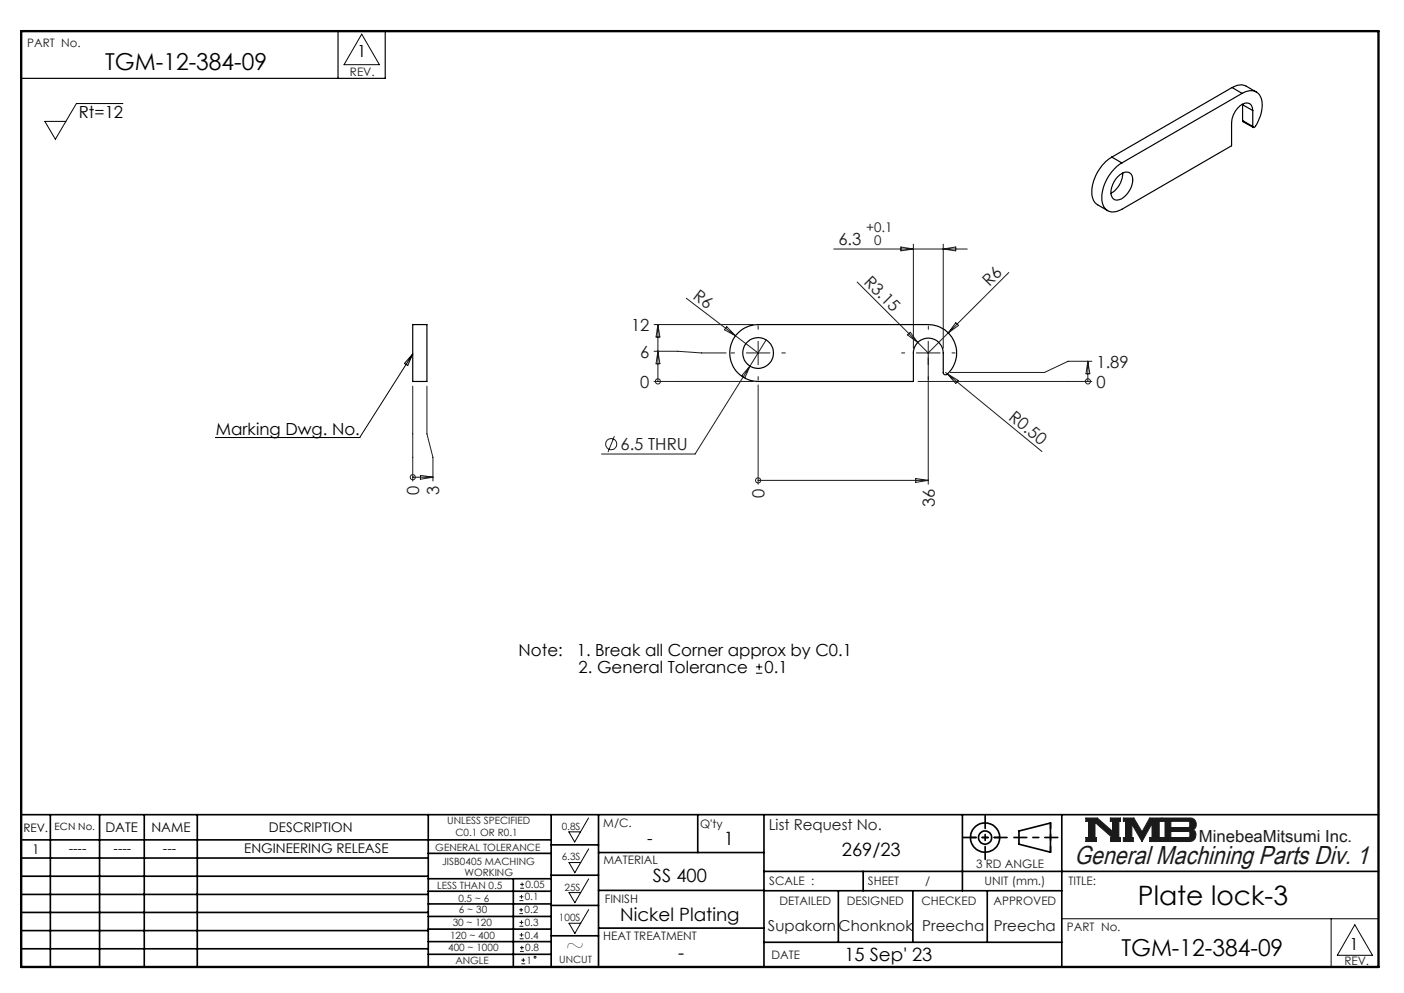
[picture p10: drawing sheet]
<svg xmlns="http://www.w3.org/2000/svg" width="297mm" height="210mm" viewBox="0 0 297 210" stroke-linecap="round" stroke-linejoin="round" font-family="sans-serif">
<g fill="none" stroke="#000" stroke-width=".35">
<path d="M4.5 172.3h287.1M4.5 177.6h112.1M10.7 172.3v32.2M21.1 172.3v32.2M30.5 172.3v32.2M41.7 172.3v32.2M90.6 172.3v32.2M116.6 172.3v32.2M116.6 178.7h10M126.6 172.3v32.2M147.6 172.3v8M161.6 172.3v32.2"/>
<path d="M203.6 172.3v16.1M215.5 175.7l6.7-1.6v6.1l-6.7-1.7zM224.6 172.3v32.2M4.5 185.3h86.1M4.5 181.5h86.1M4.5 189.2h86.1M4.5 193h86.1M4.5 196.8h86.1M90.6 199.1h26M90.6 193.8h26M90.6 188.5h26M90.6 191.2h26"/>
<path d="M90.6 180.5h26M90.6 185.8h26M90.6 196.5h26M108.6 185.8v18.5M116.6 185.1h10M116.6 191.5h10M116.6 197.9h10M126.6 196.3h35M126.6 188.3h35M126.6 180.3h35M161.6 184.3h130M161.6 199.3h63"/>
<path d="M161.6 188.4h63M177.3 188.4v10.9M182.6 184.3v4.1M193.1 188.4v10.9M208.8 188.4v10.9M4.5 200.7h86.1M90.6 201.8h26"/>
<circle cx="208.4" cy="177.1" r="3.1"/>
<circle cx="208.4" cy="177.1" r="1.4"/>
</g>
<path d="M229.7 173h2.4l3.2 2.8v-2.1h-.4v-.7h2.1v.7h-.3v3.4h.3v.9h-2.1v-.8h.4l-3.7-3.3v3.3h.4v.8h-2.3v-.9h.6v-3.4h-.6zM237.6 173h2.3l1.7 2.9 1.6-2.9h2.5v.7h-.5v3.4h.5v.9h-2.5v-.9h.5v-2.9l-2.1 3.8-2.2-3.7v2.9h.3v.8h-2.1v-.9h.5v-3.4h-.5zM245.9 173h5.9a1.35 1.35 0 0 1 1.2 1.1 1.35 1.35 0 0 1-.6 1.4 1.35 1.35 0 0 1 .5 1.5 1.35 1.35 0 0 1-1.2 1h-5.8v-.9h.6v-3.4h-.6zM247.7 173.7h3.7l.3 .2v.9l-.3 .2h-3.7zM247.7 175.9h3.8l.2 .1v.8l-.3 .3h-3.7z" fill="none" stroke="#191924" stroke-width=".21"/>
<path d="M76.5 7.2l3.8 6.5h-7.5zM120.3 175.9h2.5l-1.2 2.2zM124.5 173l-1.7 2.9M124.5 179.5l-1.7 2.9M120.4 182.4h2.4l-1.2 2.2zM120.4 188.8h2.4l-1.2 2.1zM120.4 195.3h2.4l-1.2 2.1zM124.5 185.9l-1.7 2.9M124.5 192.4l-1.7 2.9M224.6 194.3h67M281.6 194.3v10.2M286.6 195.6l3.7 6.4h-7.4z" fill="none" stroke="#000" stroke-width=".21"/>
<path d="M4.5 6.6h287.1" fill="none" stroke="#000" stroke-width=".21" stroke-dasharray="6.3 1.3 1.3 1.3" stroke-dashoffset="1.9"/>
<path d="M71.5 6.6v10M81.5 6.6v10h-77" fill="none" stroke="#000" stroke-width=".25"/>
<path d="M205.3 177.1h6.2M222.2 174v6.2" fill="none" stroke="#000" stroke-width=".35" stroke-dasharray="15.2 1.3 1.3 1.3" stroke-dashoffset="14.1"/>
<path d="M203.8 177.1h9.2M208.4 172.5v9.2M214.5 177.1h9.3" fill="none" stroke="#000" stroke-width=".35" stroke-dasharray="15.2 1.3 1.3 1.3" stroke-dashoffset="12.5"/>
<path d="M4.5 6.6h287.1v197.9h-287.1z" fill="none" stroke="#000" stroke-width=".5"/>
<path d="M229.7 173v.7h.6v3.4h-.6v.9h2.3v-.8h-.4v-3.3l3.7 3.3h-.4v.8h2.1v-.9h-.3v-3.4h.3v-.7h-2.1v.7h.4v2.1l-3.2-2.8zM237.6 173v.7h.5v3.4h-.5v.9h2.1v-.8h-.3v-2.9l2.2 3.7 2.1-3.8v2.9h-.5v.9h2.5v-.9h-.5v-3.4h.5v-.7h-2.5l-1.6 2.9-1.7-2.9zM247.7 175.9h3.8l.2 .1v.8l-.3 .3h-3.7zM245.9 173v.7h.6v3.4h-.6v.9l6.2-.1 .6-.5 .3-.6-.1-.8-.5-.5a1.34 1.34 0 0 0 .6-1.4 1.34 1.34 0 0 0-1.2-1.1zM247.7 173.7h3.7l.3 .2v.9l-.2 .2h-3.8z" fill-rule="evenodd" fill="#191924"/>
<g fill="none" stroke="#191924" stroke-width=".21">
<path d="M176.4 52.7h28.2M190.6 52.2l2.6 .5-2.6 .3zM193.2 51.6v22.1M199.5 51.6v22.1M199.5 52.7l2.7-.5v.8zM213.4 57.6l-17 17-15.1-15M138.4 74.3h5l5 .3h5.2M138.4 68.6h20.9M139.2 68.6v12.1M139.2 74.3l.4 2.6h-.8zM139.2 68.6l.4 2.7h-.8zM145.2 63.1l10.4 7.9"/>
<path d="M153.7 69.1l1.9 1.9-2.4-1.3zM155.6 71l4.8 3.6M157.9 74.6h5M158.6 77.4l-11.6 18.6h-19.8M158.6 77.4l-1 2.5-.7-.5zM160.4 72.2v4.9M162.1 71.9l-3.5 5.5M192.5 70.3l1.6 2.1-2.1-1.6zM193.9 74.6h5M196.4 72.2v30.2M200 78.8l.4 .3M200.4 79.1l20 16.4"/>
<path d="M200.4 79.1l2.3 1.4-.5 .6zM202.2 68.3l.6 .5-2.2 1.6zM230.1 76.4v4.3M230.1 76.4l.4 2.6h-.8zM231 76.4h-5l-5.1 2.4h-19.9M87.3 81.7v20M90.3 81.7v10l1.3 5v5M130 92.2l-1.4 3.4M138.4 80.7h20.9M139.2 80.7h.1M160.4 81.4v21M194.2 80.7h36.8"/>
<path d="M230.1 80.7h.1M87.3 100.9h.1M87.3 100.9h4.3M88.9 100.5l2.7 .4-2.7 .4zM160.4 101.6h.1M160.4 101.6h36M193.7 101.2l2.7 .4-2.7 .4zM109.9 193.2h.7M109.9 192.4h.7M109.9 195.9h.8M109.9 195.1h.8M109.9 190.5h.8"/>
<path d="M109.9 189.6h.8M109.9 198.5h.8M109.9 197.7h.8M110 187.8h.8M110 187h.8M110.2 192v.8M110.3 189.3v.8M110.3 194.7v.8M110.3 197.3v.8M110.5 186.6v.9M110 201.2h.8M110 200.4h.8"/>
<path d="M110.3 203.8h.8M110.3 203.1h.8M110.4 200v.8M110.7 202.6v.8"/>
<circle cx="129.3" cy="93.9" r="1.18"/>
<circle cx="139.2" cy="80.6" r=".55"/>
<circle cx="230.1" cy="80.6" r=".54"/>
<circle cx="87.3" cy="100.9" r=".55"/>
<circle cx="160.4" cy="101.6" r=".54"/>
<circle cx="113.2" cy="202.4" r=".21"/>
</g>
<path d="M26 21.9h-9.8l-4.5 7.5-2.2-3.7h4.4M87.3 74.9l-11.2 17.6h-30.5M87.3 74.9l-1 2.4-.8-.4zM159.9 142.4h1.4M159.9 141h1.4M160.6 140.4v1.3" fill="none" stroke="#000" stroke-width=".21"/>
<path d="M155.4 74.6h-.8M160.4 69.6v-.7M160.4 79.6v.8M165.4 74.6h.7M191.4 74.6h-.7M196.4 69.6v-.6M196.4 79.6v.7M201.4 74.6h.6" fill="none" stroke="#191924" stroke-width=".21" stroke-dasharray="15.2 1.3 1.3 1.3"/>
<g fill="none" stroke="#000" stroke-width=".25">
<path d="M260.6 18.5a3.2 3.2 0 0 1 3-.3l2.1 1.3M260.6 18.5l2.1 1.2M260.6 18.5l-25.4 14.7M262.7 19.7a2.57 2.57 0 0 1 3.9 .6 6.8 6.8 0 0 1-1 6.4l-.4 .3-.2-.3M262.7 19.7l-25.4 14.8M235.2 33.2a8.8 8.8 0 0 0-4.1 8.6l.7 1.2 2.5 1.5M235.2 33.2l2.1 1.3M236.4 37.4a2.06 2.06 0 0 1 2.8-.7 3.7 3.7 0 0 1-.9 4.5 2.17 2.17 0 0 1-2.8 .8 3.1 3.1 0 0 1 .2-3.6zM237.5 36.6a5 5 0 0 1-2.5 4.3M262.9 25.5l.1 .2 2.1 1.2M262.9 22.1l2.1 1.3M262.9 22v3.5"/>
<path d="M262.9 25.5l2.1 1.2M265 23.4a1.42 1.42 0 0 0-.8-1.5 1.42 1.42 0 0 0-1.7 .3l-.4 .4a4.9 4.9 0 0 0-1.6 3.4v4.8l-23.2 13.5a2.7 2.7 0 0 1-3.5-.2 5.7 5.7 0 0 1 .1-5.8l.2-.4a9.2 9.2 0 0 1 3.2-3.4M265 23.4v3.3M87.3 68.6h3v12.1h-3zM155.9 70.7a6 6 0 0 1 4.5-2.1h36a6 6 0 0 1 5.6 4 6 6 0 0 1-1.9 6.7l-.4-.1-.2-.3v-4.3a3.2 3.2 0 0 0-3.1-3.1 3.2 3.2 0 0 0-3.2 3.1v6.1h-32.8a6 6 0 0 1-5.5-3.6 6 6 0 0 1 1-6.4z"/>
<circle cx="160.4" cy="74.7" r="3.3"/>
</g>
<text font-size="5.6" x="240.7" y="191.4">Plate lock-3</text>
<text font-size="5.5" fill="#191924" x="227.3" y="182.7">General Machining Parts Div. 1</text>
<g font-size="4.9">
<text x="22.2" y="14.8">TGM-12-384-09</text>
<text x="119.6" y="201.6">~</text>
<text x="237.2" y="202.1">TGM-12-384-09</text>
</g>
<g font-size="3.9">
<text x="153.1" y="178.6">1</text>
<text x="178.1" y="181">269/23</text>
<text x="138.1" y="186.5">SS 400</text>
<text x="131.2" y="194.7">Nickel Plating</text>
<text x="143.5" y="202.9">-</text>
<text x="178.6" y="203.3">15 Sep' 23</text>
</g>
<g font-size="3.5">
<text x="75.6" y="12.1">1</text>
<text x="16.7" y="24.9">Rt=12</text>
<text x="45.7" y="92">Marking Dwg. No.</text>
<text x="109.7" y="138.8">Note:</text>
<text x="122" y="138.8">1. Break all Corner approx by C0.1</text>
<text x="122.4" y="142.3">2. General Tolerance</text>
<text x="161.8" y="142.3">0.1</text>
<text x="136.9" y="178.6">-</text>
<text x="285.5" y="200.9">1</text>
</g>
<g font-size="3.5" fill="#191924">
<text x="177.4" y="51.9">6.3</text>
<text x="182.6" y="59.8" transform="rotate(45 182.6 59.8)">R3.15</text>
<text x="146.4" y="63" transform="rotate(37 146.4 63)">R6</text>
<text x="209.3" y="60.7" transform="rotate(-45 209.3 60.7)">R6</text>
<text x="133.5" y="70">12</text>
<text x="135.5" y="75.6">6</text>
<text x="231.9" y="77.7">1.89</text>
<text x="135.5" y="82">0</text>
<text x="231.9" y="82">0</text>
<text x="213.2" y="88.6" transform="rotate(39 213.2 88.6)">R0.50</text>
<text x="131.3" y="95.2">6.5 THRU</text>
<text x="88.7" y="104.7" transform="rotate(-90 88.7 104.7)">0</text>
<text x="92.9" y="104.7" transform="rotate(-90 92.9 104.7)">3</text>
<text x="161.7" y="105.3" transform="rotate(-90 161.7 105.3)">0</text>
<text x="197.7" y="107.3" transform="rotate(-90 197.7 107.3)">36</text>
<text x="253.6" y="178.1">MinebeaMitsumi Inc.</text>
</g>
<g font-size="3.2" fill="#191924">
<text x="162.6" y="175.5">List Request No.</text>
<text x="162.4" y="196.8">Supakorn</text>
<text x="177.4" y="196.8">Chonknok</text>
<text x="195.1" y="196.8">Preecha</text>
<text x="210.2" y="196.8">Preecha</text>
</g>
<g font-size="2.8" fill="#191924">
<text x="183.2" y="49">+0.1</text>
<text x="184.9" y="51.9">0</text>
</g>
<g font-size="2.8">
<text x="22.3" y="175.9">DATE</text>
<text x="32" y="175.9">NAME</text>
<text x="56.9" y="175.9">DESCRIPTION</text>
<text x="6.8" y="180.6">1</text>
<text x="14.5" y="180.3">----</text>
<text x="24" y="180.3">----</text>
<text x="34.5" y="180.3">---</text>
<text x="51.7" y="180.3">ENGINEERING RELEASE</text>
</g>
<g font-size="2.5" fill="#191924">
<text x="5.7" y="9.8">PART No.</text>
<text x="74" y="16">REV.</text>
<text x="127.6" y="174.8">M/C.</text>
<text x="148.1" y="175.1">Q'ty</text>
<text x="127.6" y="182.8">MATERIAL</text>
<text x="206.5" y="183.6">3 RD ANGLE</text>
<text x="127.9" y="191">FINISH</text>
<text x="162.7" y="187.2">SCALE :</text>
<text x="164.9" y="191.4">DETAILED</text>
<text x="179.1" y="191.4">DESIGNED</text>
<text x="183.6" y="187.2">SHEET</text>
<text x="194.9" y="191.4">CHECKED</text>
<text x="195.7" y="187.2">/</text>
<text x="208.3" y="187.2">UNIT (mm.)</text>
<text x="210.2" y="191.4">APPROVED</text>
<text x="226" y="187.2">TITLE:</text>
<text x="225.7" y="196.8">PART No.</text>
<text x="127.6" y="198.9">HEAT TREATMENT</text>
<text x="163.2" y="202.9">DATE</text>
<text x="284.4" y="204.1">REV.</text>
</g>
<text font-size="2.5" x="4.9" y="175.9">REV.</text>
<text font-size="2.1" x="11.6" y="175.6">ECN No.</text>
<g font-size="2.1" fill="#191924">
<text x="92.1" y="179.9">GENERAL TOLERANCE</text>
<text x="94.6" y="174.2">UNLESS SPECIFIED</text>
<text x="96.4" y="176.8">C0.1 OR R0.1</text>
<text x="118.8" y="175.5">0.8S</text>
<text x="93.5" y="182.9">JISB0405 MACHING</text>
<text x="98.2" y="185.3">WORKING</text>
<text x="118.8" y="181.9">6.3S</text>
<text x="92.5" y="187.9">LESS THAN 0.5</text>
<text x="97" y="190.7">0.5 ~ 6</text>
<text x="111" y="190.4">0.1</text>
<text x="111.2" y="187.8">0.05</text>
<text x="119.4" y="188.4">25S</text>
<text x="95.8" y="195.8">30 ~ 120</text>
<text x="97.1" y="193.1">6 ~ 30</text>
<text x="110.9" y="193.2">0.2</text>
<text x="111" y="195.9">0.3</text>
<text x="118.2" y="194.8">100S</text>
<text x="94.8" y="201.1">400 ~ 1000</text>
<text x="95.2" y="198.5">120 ~ 400</text>
<text x="96.3" y="203.9">ANGLE</text>
<text x="111" y="198.5">0.4</text>
<text x="111.1" y="201.2">0.8</text>
<text x="111.4" y="203.8">1</text>
<text x="118.3" y="203.7">UNCUT</text>
</g>
</svg>
